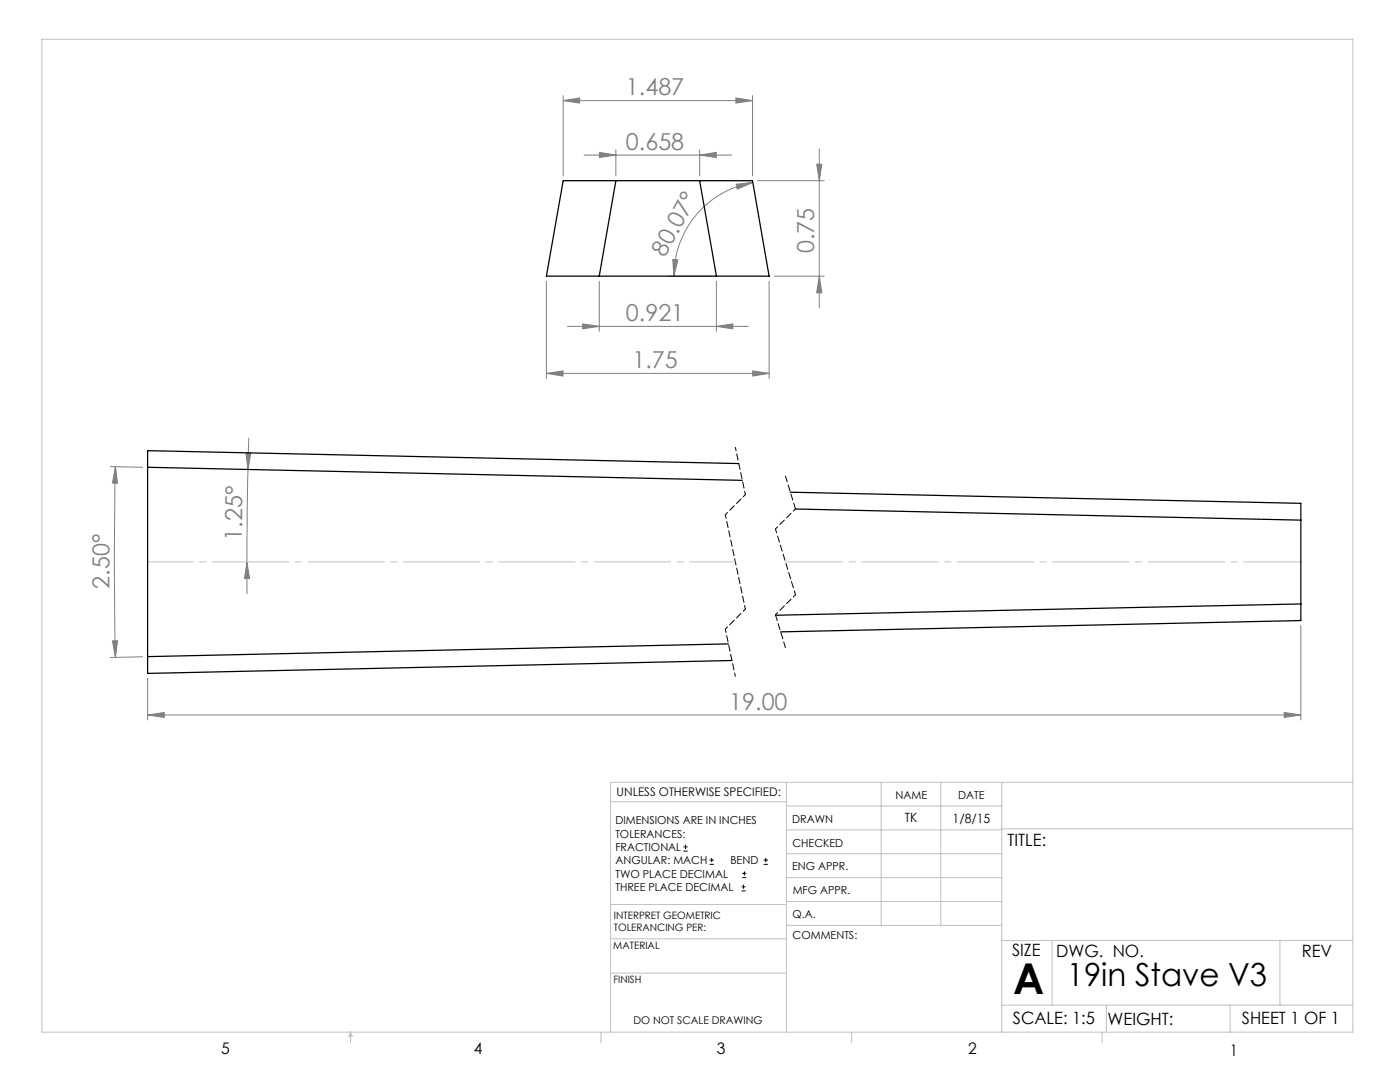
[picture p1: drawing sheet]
<svg xmlns="http://www.w3.org/2000/svg" width="279mm" height="216mm" viewBox="0 0 279 216" stroke-linecap="round" stroke-linejoin="round" font-family="sans-serif">
<g fill="none" stroke="#000" stroke-width=".2">
<path d="M136.4 169.8h.8M136.4 169h.8M136.8 168.6v.8M141.6 172.5h.9M141.6 171.6h.9M142 171.2v.8M148 177.8h.8M148 177h.8M148.1 175.1h.8M148.1 174.3h.8M148.4 176.5v.8M148.6 173.9v.8"/>
<path d="M152.4 172.5h.8M152.4 171.6h.8M152.8 171.2v.8"/>
</g>
<g fill="none" stroke="#808080" stroke-width=".2">
<path d="M112.4 19.1v16M146.9 19.5l3.3 .6-3.3 .5zM150.2 19.1v16M112.4 20.1l3.3-.6v1.1zM112.4 20.1h37.8M116.6 30.9h29.4M119.6 30.4l3.3 .5-3.3 .5zM122.9 29.9v5.2M139.6 30.9l3.3-.5v1zM139.6 29.9v5.2M146.9 36.8l3.3-.4-3.1 1.3zM150.2 36.4a19 19 0 0 0-15.7 18.7"/>
<path d="M151.2 36.1h13.3M163 32.8h1l-.5 3.3zM163.5 29.7v31.8M109 56.1v19.4M119.6 56.1v10M133.5 55.1h8.5M134.3 51.8l1 .1-.8 3.2zM143 56.1v10M153.5 56.1v19.4M154.5 55.1h10M163.5 55.1l.5 3.3h-1zM109 74.5l3.4-.5v1z"/>
<path d="M109 74.5h44.5M113.2 65.1h36.1M116.3 64.6l3.3 .5-3.3 .5zM143 65.1l3.3-.5v1zM150.2 74l3.3 .5-3.3 .5zM22 93.1l6.5 .1M23 93.1l.5 3.3h-1.1zM23 93.1a845.4 845.4 0 0 0 0 38.1M49.1 90.4h1l-.6 3.3zM49.5 93.7l-.2 18.4M49.6 87.3l-.1 6.4M49.3 112.1l.5 3.3h-1z"/>
<path d="M49.3 112.1v6.4M22.4 127.9l1.1-.1-.5 3.4zM28.5 131.1l-6.5 .1M29.5 135.4v8.3M259.6 124.8v18.9M29.5 142.7l3.3-.5v1zM29.5 142.7h230.1M256.3 142.2l3.3 .5-3.3 .5z"/>
</g>
<path d="M146.8 89.3l2 9.4M144.8 125.5l2 9.5" fill="none" stroke="#000" stroke-width=".2" stroke-dasharray="1.3 .6" stroke-dashoffset=".6"/>
<path d="M148.8 98.7l-4 4M158.8 101.6l-4 4M158.8 118.7l-4 4M148.8 121.5l-4 4" fill="none" stroke="#000" stroke-width=".2" stroke-dasharray="1.3 .6" stroke-dashoffset=".7"/>
<path d="M144.8 102.7l4 18.8" fill="none" stroke="#000" stroke-width=".2" stroke-dasharray="1.3 .6" stroke-dashoffset=".5"/>
<path d="M156.8 95l2 6.6M154.8 122.7l2 6.5" fill="none" stroke="#000" stroke-width=".2" stroke-dasharray="1.3 .6" stroke-dashoffset=".1"/>
<path d="M154.8 105.6l4 13.1" fill="none" stroke="#000" stroke-width=".2" stroke-dasharray="1.3 .6" stroke-dashoffset=".4"/>
<g fill="none" stroke="#c0c0c0" stroke-width=".2">
<path d="M8.4 7.8h261.6v198.2h-261.6zM121.8 160h35.2M157 156.1v49.9M175.9 156.1v28.5M187.7 156.1v28.5M199.9 156.1v49.9M270 156.1h-148.2v49.9M157 170.4h42.9M157 165.6h42.9M157 160.8h42.9M157 175.1h42.9M157 179.9h42.9"/>
<path d="M199.9 165.4h70.1M121.8 194.2h35.2M121.8 187.3h35.2M121.8 180.5h35.2M157 184.6h42.9M199.9 187.7h70.1M210 187.7v12.9M255.4 187.7v12.9M70 206v2.1M70 206l.3 .8h-.7zM119.9 206v2.1M170 206v2.1"/>
<path d="M199.9 200.6h70.1M220 206v2.1M220.8 200.6v5.4M245.5 200.6v5.4"/>
</g>
<path d="M29.5 112.1h117.3" fill="none" stroke="#c0c0c0" stroke-width=".2" stroke-dasharray="15.2 1.3 1.3 1.3" stroke-dashoffset="6.1"/>
<path d="M156.8 112.1h102.8" fill="none" stroke="#c0c0c0" stroke-width=".2" stroke-dasharray="15.2 1.3 1.3 1.3" stroke-dashoffset="3.8"/>
<g fill="#808080">
<path d="M150.2 74l3.3 .5-3.3 .5zM109 74.5l3.4-.5v1z"/>
<path d="M29.5 142.7l3.3-.5v1zM256.3 142.2l3.3 .5-3.3 .5zM116.3 64.6l3.3 .5-3.3 .5zM143 65.1l3.3-.5v1zM112.4 20.1l3.3-.6v1.1zM146.9 19.5l3.3 .6-3.3 .5zM119.6 30.4l3.3 .5-3.3 .5zM139.6 30.9l3.3-.5v1z"/>
<path d="M146.9 36.8l3.3-.4-3.1 1.3zM134.3 51.8l1 .1-.8 3.2z"/>
<path d="M49.1 90.4h1l-.6 3.3zM49.3 112.1l.5 3.3h-1z"/>
<path d="M23 93.1l.5 3.3h-1.1zM22.4 127.9l1.1-.1-.5 3.4z"/>
<path d="M163 32.8h1l-.5 3.3zM163.5 55.1l.5 3.3h-1z"/>
</g>
<path d="M112.4 36.1h37.8l3.3 19h-44.5zM122.9 36.1l-3.3 19M139.6 36.1l3.4 19M29.5 93.2l118.6 2.6M147.4 92.5l-117.9-2.6v44.5l116.6-2.6M157.7 98.2l101.9 2.2v23.4l-103.8 2.3M158.8 101.6l100.8 2.2M145.3 128.5l-115.8 2.5M259.6 120.5l-104.8 2.3" fill="none" stroke="#000" stroke-width=".25"/>
<text font-size="8.5" x="202.2" y="198.3">A</text>
<text font-size="6.3" x="212.9" y="196.8">19in Stave V3</text>
<g font-size="4.7" fill="#808080">
<text x="124.9" y="19">1.487</text>
<text x="124.9" y="29.9">0.658</text>
<text x="132.7" y="51.4" transform="rotate(-61 132.7 51.4)">80.07°</text>
<text x="162.5" y="50.5" transform="rotate(-90 162.5 50.5)">0.75</text>
<text x="124.9" y="64.1">0.921</text>
<text x="126.2" y="73.5">1.75</text>
<text x="48.3" y="107.9" transform="rotate(-89 48.3 107.9)">1.25°</text>
<text x="21.8" y="117.4" transform="rotate(-90 21.8 117.4)">2.50°</text>
<text x="145.5" y="141.6">19.00</text>
</g>
<g font-size="3.4">
<text x="201.1" y="168.8">TITLE:</text>
<text x="202" y="190.8">SIZE</text>
<text x="210.8" y="190.9">DWG. NO.</text>
<text x="259.8" y="191">REV</text>
<text x="202.1" y="204.4">SCALE: 1:5</text>
<text x="221" y="204.5">WEIGHT:</text>
<text x="247.8" y="204.4">SHEET 1 OF 1</text>
</g>
<g font-size="3.2">
<text x="44.2" y="210.4">5</text>
<text x="94.6" y="210.3">4</text>
<text x="143.1" y="210.4">3</text>
<text x="193.2" y="210.3">2</text>
<text x="245.4" y="210.6">1</text>
</g>
<g font-size="2.5">
<text x="180.6" y="164.1">TK</text>
<text x="190.1" y="164.2">1/8/15</text>
</g>
<text font-size="2.4" x="123.1" y="158.9">UNLESS OTHERWISE SPECIFIED:</text>
<g font-size="2.2">
<text x="178.7" y="159.4">NAME</text>
<text x="191.2" y="159.4">DATE</text>
<text x="122.8" y="164.5">DIMENSIONS ARE IN INCHES</text>
<text x="122.8" y="167.1">TOLERANCES:</text>
<text x="158.1" y="164.2">DRAWN</text>
<text x="122.8" y="169.8">FRACTIONAL</text>
<text x="122.8" y="172.5">ANGULAR: MACH</text>
<text x="145.8" y="172.5">BEND</text>
<text x="158.1" y="173.7">ENG APPR.</text>
<text x="158.2" y="169.1">CHECKED</text>
<text x="122.8" y="175.1">TWO PLACE DECIMAL</text>
<text x="122.8" y="177.8">THREE PLACE DECIMAL</text>
<text x="158.2" y="178.4">MFG APPR.</text>
<text x="158.2" y="183.2">Q.A.</text>
<text x="158.2" y="187.4">COMMENTS:</text>
</g>
<text font-size="2.1" x="126.4" y="204.3">DO NOT SCALE DRAWING</text>
<g font-size="2">
<text x="122.5" y="183.3">INTERPRET GEOMETRIC</text>
<text x="122.5" y="185.9">TOLERANCING PER:</text>
<text x="122.4" y="189.4">MATERIAL</text>
<text x="122.4" y="196.2">FINISH</text>
</g>
</svg>
